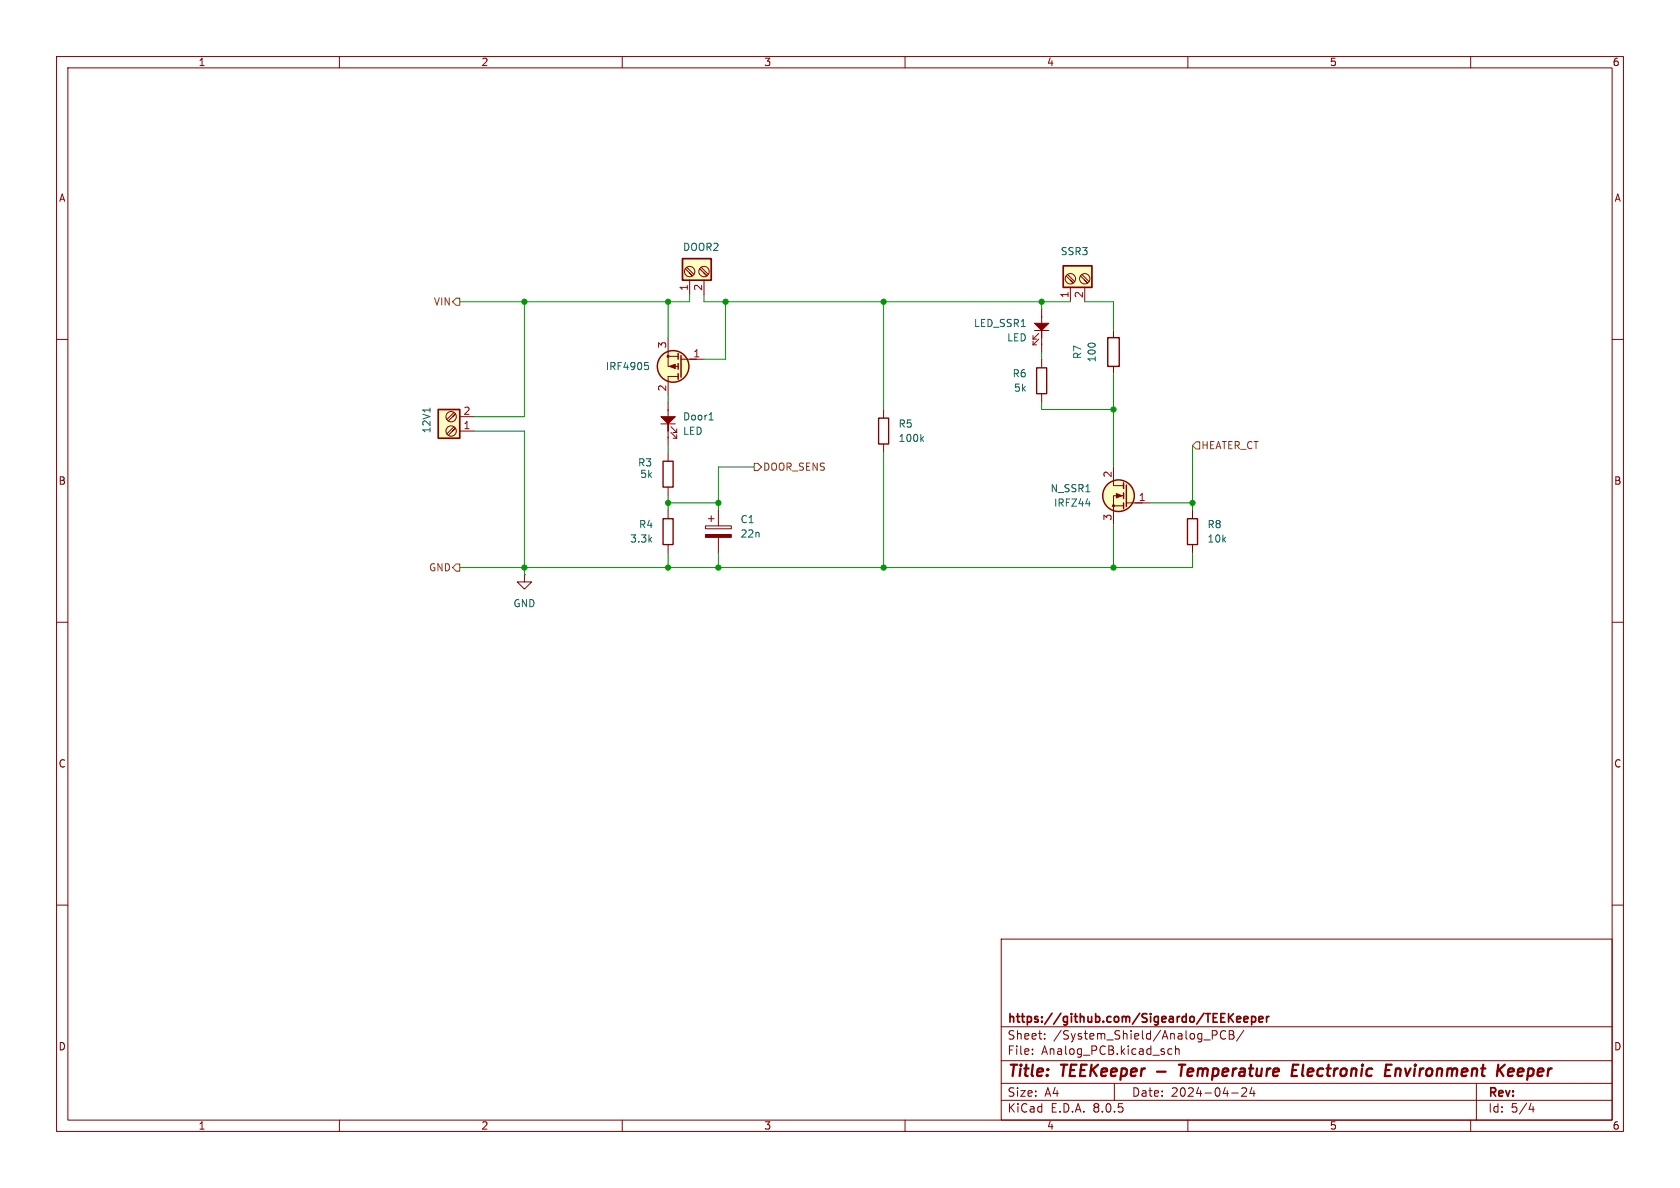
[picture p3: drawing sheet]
<svg xmlns="http://www.w3.org/2000/svg" width="297mm" height="210mm" viewBox="0 0 297 210" stroke-linecap="round" stroke-linejoin="round" font-family="sans-serif">
<g fill="none" stroke="#840000" stroke-width=".18">
<path d="M10 10h277v190h-277zM12 12h273v186h-273zM60 10v2M110 10v2M160 10v2M210 10v2M260 10v2M10 60h2M182.6 59.3v.6M182.6 59.9h.7M182.9 58.4h2.5M183.6 58.9l-1 1"/>
<path d="M183.6 59.9l-1 1.1M184.1 54.6v2.6M184.1 59.7v2.5M285 60h2M156.2 72.4v1.5M156.2 78.5v1.5M182.6 60.3v.7M182.6 61h.7M184.1 63.5v1.5M184.1 69.6v1.5M124.7 93h4.6v.5h-4.6zM125.2 91.7h1"/>
<path d="M125.7 91.2v1M127 90.2v2.8M127 95v2.8M10 110h2M285 110h2M10 160h2M285 160h2M177 166h108v32h-108zM60 198v2M110 198v2M160 198v2M177 194.5h108"/>
<path d="M177 191.5h108M177 187.5h108M177 181.5h108M182.5 186.3v.1M182.5 185.5v.1M184.7 183.6v.1M184.7 182.8v.1M197 191.5v3M206.5 186.1l.2 .3 .5-.1M207.2 185.5l-.5-.1-.2 .3M207.8 185.5l.2-.1 .4 .1 .1 .9M207.8 184.9v1.5"/>
<path d="M210 198v2M215.1 182.3l.1 .4-.2 .2-.7 .1M216 182.3a.74 .74 0 0 0-.3 .9 .74 .74 0 0 0 .9 .4h.1M217.3 182.2v1.5h.6l.3-.3a.39 .39 0 0 0-.4-.5M217.3 182.9h.5M217.7 193.2h1.2M218 182.3l.1 .3-.3 .3M219.9 182.1l-1.3 2M220.3 192.4v.5l-.8 .9h.9M221.3 192.2l-.3 1.1h.9M221.7 192.8v1M260 198v2"/>
<path d="M261 191.5v6.5M270.7 195l-.4 1.1h.9M271 195.6v1"/>
</g>
<path d="M204.5 189.4h1.6M208.4 188.2h1.2M209 188.2l-.3 2M228.5 189.2h.6M229.6 188.2h-1l-.3 2h1M244.8 190.2h1M245 189.2h.6M245.1 188.2h.9M246.8 188.9l-.2 1.3M247.4 188.9l-.6 .2M266.6 189.5l1-.1v-.4l-.6-.1-.3 .3-.1 .9 .2 .1 .6-.1" fill="none" stroke="#840000" stroke-width=".4"/>
<path d="M221.3 179.8l.4-.1 .3 .3v.4l-.2 .2h-.5M221.3 179.7v1.5M223.9 179.7v1M224.3 179.7l-.2 .1-.2 .2M218.6 180.2l.7-.2v-.2l-.5-.1-.2 .2 .1 .7h.6M219.9 180.2l.7-.2v-.2l-.5-.1-.2 .2 .1 .7h.6M222.6 180.2l.7-.2-.1-.2-.4-.1-.2 .2v.7h.6" fill="none" stroke="#840000" stroke-width=".3"/>
<g fill="#840000" stroke="#840000" stroke-width=".18">
<path d="M182.9 57.2h2.5l-1.3 1.2v1.3v-1.3z"/>
<path d="M124.7 94.5h4.6v.5h-4.6z"/>
</g>
<path d="M155.3 73.9h1.8v4.6h-1.8zM183.3 65h1.7v4.6h-1.7z" fill="none" stroke="#840000" stroke-width=".24"/>
<path d="M162.9 77.6l.4 .4M163.3 77.2l-.5 .5" fill="none" stroke="#006464" stroke-width=".18"/>
<path d="M120.6 45.7h5.1v3.8h-5.1z" fill="#ffffc2"/>
<path d="M120.6 45.7h5.1v3.8h-5.1z" fill="none" stroke="#840000" stroke-width=".3"/>
<g fill="none" stroke="#840000" stroke-width=".18">
<path d="M121.2 47.5l1.2 1.3-.5-.5M121.4 47.2l1.3 1.3M121.9 49.5v2.6M123.7 47.5l1.3 1.3-.5-.5M124 47.2l1.2 1.3M124.5 49.5v2.6M196.8 58.4v1.3M116.8 74.9h2.6M118.1 71.1v2.6M118.1 76.2v2.5M118.6 75.4l1 1.1M118.6 76.5l1 1"/>
<path d="M119 76.5h.6M119 77.5h.6M119.6 75.8v.7M119.6 76.8v.7M196.8 64.8v1.2"/>
<circle cx="121.9" cy="48" r=".92"/>
<circle cx="124.5" cy="48" r=".92"/>
</g>
<path d="M116.8 73.7h2.6l-1.3 1.2v1.3v-1.3z" fill="#840000" stroke="#840000" stroke-width=".18"/>
<path d="M125.4 74.2h.7" fill="none" stroke="#006464" stroke-width=".18"/>
<path d="M195.8 59.7h2.1v5.1h-2.1z" fill="none" stroke="#840000" stroke-width=".25"/>
<path d="M188 47h5v3.8h-5z" fill="#ffffc2"/>
<path d="M188 47h5v3.8h-5z" fill="none" stroke="#840000" stroke-width=".3"/>
<g fill="none" stroke="#840000" stroke-width=".18">
<path d="M188.5 48.8l1.2 1.2-.5-.5M188.7 48.5l1.3 1.3M189.2 50.8v2.5M191 48.8l1.3 1.2-.5-.5M191.3 48.5l1.2 1.3M191.8 50.8v2.5M196.8 89.4h1.8M196.8 82.6v3.3h1.8M198.6 87.6h-1.8v5.1M199.1 88.9h4.1M210.8 90.2v1.5M210.8 96.3v1.5"/>
<circle cx="189.2" cy="49.3" r=".92"/>
<circle cx="191.8" cy="49.3" r=".92"/>
</g>
<path d="M209.9 91.7h1.8v4.6h-1.8z" fill="none" stroke="#840000" stroke-width=".24"/>
<circle cx="197.7" cy="87.6" r="2.79" fill="#ffffc2" stroke="#ffffc2" stroke-width=".18"/>
<g fill="none" stroke="#840000" stroke-width=".25">
<path d="M198.6 85.3v1.1M198.6 87.1v1M198.6 88.9v1M199.1 85.7v3.8"/>
<circle cx="197.7" cy="87.6" r="2.79"/>
</g>
<g fill="#840000" stroke="#840000" stroke-width=".18">
<path d="M197.4 87.2l1 .4-1 .4z"/>
<circle cx="196.8" cy="89.4" r=".18"/>
</g>
<path d="M192 89.1h.7" fill="none" stroke="#006464" stroke-width=".18"/>
<path d="M77.5 72.4h3.8v5.1h-3.8z" fill="#ffffc2"/>
<path d="M77.5 72.4h3.8v5.1h-3.8z" fill="none" stroke="#840000" stroke-width=".3"/>
<g fill="none" stroke="#840000" stroke-width=".18">
<path d="M118.1 59.7v5.1h1.8M80 73.7l.5-.5-1.3 1.2M80 76.2l.5-.5-1.3 1.3M80.3 72.9l-1.3 1.3M80.3 75.4l-1.3 1.3M81.3 76.2h2.5M81.3 73.7h2.5M118.1 63h1.8M119.9 66.5h-1.8v3.4M120.4 63.5h4.1M118.1 80v1.5M118.1 86.1v1.5"/>
<path d="M118.1 90.2v1.5M118.1 96.3v1.5M92.7 101.6v1.3h1.3l-1.3 1.2-1.3-1.2h1.3M92.7 101.6h.1"/>
<circle cx="79.8" cy="76.2" r=".92"/>
<circle cx="79.8" cy="73.7" r=".92"/>
</g>
<path d="M76 72.1v.7M114 64.1h.6M114.1 64.6h.3l.3 .2-.1 .4-.5 .1" fill="none" stroke="#006464" stroke-width=".18"/>
<path d="M117.2 91.7h1.8v4.6h-1.8zM117.2 81.5h1.8v4.6h-1.8z" fill="none" stroke="#840000" stroke-width=".24"/>
<circle cx="119" cy="64.8" r="2.79" fill="#ffffc2" stroke="#ffffc2" stroke-width=".18"/>
<g fill="none" stroke="#840000" stroke-width=".25">
<path d="M119.9 62.5v1M119.9 64.3v1M119.9 66v1.1M120.4 62.9v3.8"/>
<circle cx="119" cy="64.8" r="2.79"/>
</g>
<g fill="#840000" stroke="#840000" stroke-width=".18">
<path d="M118.4 64.8l1-.4v.8z"/>
<circle cx="118.1" cy="63" r=".18"/>
</g>
<path d="M80.6 52.7h.7v1.3h-.7l-.6-.7zM211.5 78.1h.6v1.3h-.6l-.7-.7zM80.6 99.7h.7v1.3h-.7l-.6-.7zM133.3 81.9h.7l.6 .7-.6 .6h-.7z" fill="none" stroke="#725600" stroke-width=".18"/>
<g fill="none" stroke="#009600" stroke-width=".18">
<path d="M92.7 53.3v20.4h-8.9M118.1 53.3v6.4M121.9 52.1v1.2h-40.6M124.5 52.1v1.2h64.7M128.3 53.3v10.2h-3.8M156.2 53.3v19.1M184.1 53.3v1.3M191.8 53.3h5v5.1M83.8 76.2h8.9v25.4M118.1 69.9v1.2M118.1 78.7v1.3M184.1 62.2v1.3"/>
<path d="M184.1 71.1v1.3h12.7M196.8 66v16.6M210.8 78.7v11.5M118.1 87.6v2.6M118.1 97.8v2.5M118.1 88.9h8.9M127 97.8v2.5M133.3 82.6h-6.3v7.6M156.2 80v20.3M196.8 92.7v7.6M203.2 88.9h7.6M210.8 97.8v2.5h-129.5"/>
</g>
<g fill="#009600" stroke="#009600" stroke-width=".18">
<circle cx="128.3" cy="53.3" r=".46"/>
<circle cx="127" cy="100.3" r=".46"/>
<circle cx="118.1" cy="100.3" r=".46"/>
<circle cx="127" cy="88.9" r=".46"/>
<circle cx="156.2" cy="53.3" r=".46"/>
<circle cx="184.1" cy="53.3" r=".46"/>
<circle cx="156.2" cy="100.3" r=".46"/>
<circle cx="196.8" cy="100.3" r=".46"/>
<circle cx="210.8" cy="88.9" r=".46"/>
<circle cx="196.8" cy="72.4" r=".46"/>
<circle cx="118.1" cy="88.9" r=".46"/>
<circle cx="118.1" cy="53.3" r=".46"/>
<circle cx="92.7" cy="100.3" r=".46"/>
<circle cx="92.7" cy="53.3" r=".46"/>
</g>
<g font-size="2.8" fill="#840000">
<text x="178" y="190.9">Title:</text>
<text x="187.7" y="190.9">TEEKeeper</text>
<text x="210.1" y="190.9">Temperature</text>
<text x="230.8" y="190.9">Electronic</text>
<text x="248.1" y="190.9">Environment</text>
<text x="268.7" y="190.9">Keeper</text>
</g>
<g font-size="2.1" fill="#840000">
<text x="178" y="184">Sheet:</text>
<text x="178" y="181.2">https://github.com/Sigeardo/TEEKeeper</text>
<text x="186.2" y="184">/System_Shield/Analog_PCB/</text>
<text x="178" y="186.7">File:</text>
<text x="184.1" y="186.7">Analog_PCB.kicad_sch</text>
<text x="178" y="196.9">KiCad</text>
<text x="178" y="194.1">Size:</text>
<text x="184.7" y="194.1">A4</text>
<text x="185.7" y="196.9">E.D.A.</text>
<text x="193.3" y="196.9">8.0.5</text>
<text x="200" y="194.1">Date:</text>
<text x="207" y="194.1">2024-04-24</text>
<text x="263" y="194.3">Rev:</text>
<text x="263" y="196.9">Id:</text>
<text x="267.1" y="196.9">5/4</text>
</g>
<g font-size="1.8" fill="#840000">
<text x="35" y="11.9">1</text>
<text x="85" y="11.9">2</text>
<text x="135" y="11.9">3</text>
<text x="185" y="11.9">4</text>
<text x="235" y="11.9">5</text>
<text x="285" y="11.9">6</text>
<text x="10.3" y="35.9">A</text>
<text x="285.3" y="35.9">A</text>
<text x="10.3" y="85.9">B</text>
<text x="285.3" y="85.9">B</text>
<text x="10.3" y="135.9">C</text>
<text x="285.3" y="135.9">C</text>
<text x="10.3" y="185.9">D</text>
<text x="285.3" y="185.9">D</text>
<text x="35" y="199.9">1</text>
<text x="85" y="199.9">2</text>
<text x="135" y="199.9">3</text>
<text x="185" y="199.9">4</text>
<text x="235" y="199.9">5</text>
<text x="285" y="199.9">6</text>
</g>
<g font-size="1.8" fill="#006464">
<text x="120.7" y="44.6">DOOR2</text>
<text x="187.4" y="45.3">SSR3</text>
<text x="172.1" y="58">LED_SSR1</text>
<text x="107" y="65.6">IRF4905</text>
<text x="178" y="60.6">LED</text>
<text x="191.4" y="63.6" transform="rotate(-90 191.4 63.6)">R7</text>
<text x="193.9" y="64.1" transform="rotate(-90 193.9 64.1)">100</text>
<text x="178.9" y="66.9">R6</text>
<text x="179.2" y="69.4">5k</text>
<text x="76.3" y="76.7" transform="rotate(-90 76.3 76.7)">12V1</text>
<text x="120.7" y="74.5">Door1</text>
<text x="120.7" y="77.1">LED</text>
<text x="158.8" y="75.8">R5</text>
<text x="112.7" y="82.7">R3</text>
<text x="158.8" y="78.3">100k</text>
<text x="113.1" y="84.7">5k</text>
<text x="185.6" y="87.2">N_SSR1</text>
<text x="186.2" y="89.8">IRFZ44</text>
<text x="112.9" y="93.6">R4</text>
<text x="130.8" y="92.7">C1</text>
<text x="130.8" y="95.2">22n</text>
<text x="213.4" y="93.6">R8</text>
<text x="111.3" y="96.1">3.3k</text>
<text x="213.4" y="96.1">10k</text>
<text x="90.7" y="107.5">GND</text>
</g>
<g font-size="1.8" fill="#a90000">
<text x="121.7" y="51.5" transform="rotate(-90 121.7 51.5)">1</text>
<text x="124.2" y="51.5" transform="rotate(-90 124.2 51.5)">2</text>
<text x="189" y="52.8" transform="rotate(-90 189 52.8)">1</text>
<text x="191.5" y="52.8" transform="rotate(-90 191.5 52.8)">2</text>
<text x="117.9" y="61.7" transform="rotate(-90 117.9 61.7)">3</text>
<text x="122.5" y="63.2">1</text>
<text x="117.9" y="69.3" transform="rotate(-90 117.9 69.3)">2</text>
<text x="81.8" y="75.9">1</text>
<text x="81.8" y="73.4">2</text>
<text x="196.6" y="84.5" transform="rotate(-90 196.6 84.5)">2</text>
<text x="201.2" y="88.6">1</text>
<text x="196.6" y="92.1" transform="rotate(-90 196.6 92.1)">3</text>
</g>
<g font-size="1.8" fill="#725600">
<text x="76.6" y="54.2">VIN</text>
<text x="134.8" y="83.4">DOOR_SENS</text>
<text x="212.3" y="79.6">HEATER_CT</text>
<text x="75.7" y="101.2">GND</text>
</g>
</svg>
